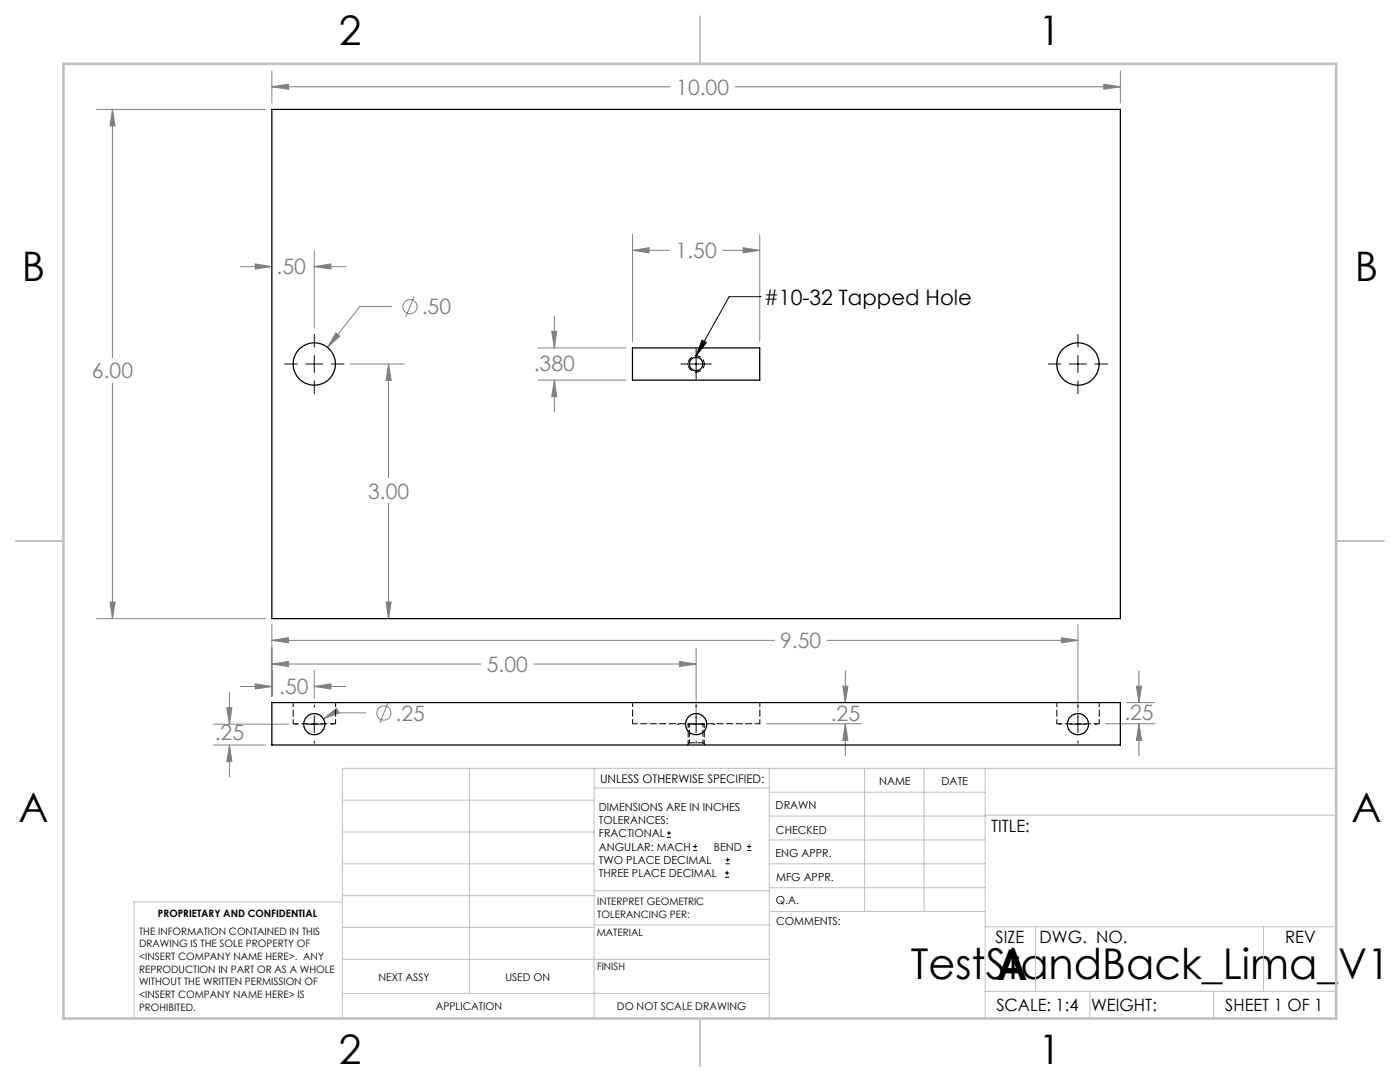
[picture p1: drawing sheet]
<svg xmlns="http://www.w3.org/2000/svg" width="279mm" height="216mm" viewBox="0 0 279 216" stroke-linecap="round" stroke-linejoin="round" font-family="sans-serif">
<g fill="none" stroke="#808080" stroke-width=".2">
<path d="M54.3 17.3l3.3-.5v1zM54.3 14.1v6.5M54.3 17.3h79.5M146.7 17.3h76.9M220.3 16.8l3.3 .5-3.3 .5zM223.6 14.1v6.5M19.3 21.8h33.7M22.4 21.8l.6 3.3h-1.1zM22.4 21.8v49.6M47.9 53.2h6.4M50.9 52.7l3.4 .5-3.4 .5zM62.7 53.2l3.3-.5v1z"/>
<path d="M62.7 50v15.4M62.7 53.2h6.4M82.6 59.2l-1.6 4M126.2 50l3.3-.6v1zM126.2 46.8v21.4M126.2 50h7.4M144.2 50h7.4M148.3 49.4l3.3 .6-3.3 .4zM151.6 46.8v21.4M22.4 76.4v47M67 66.4l.8 .7-2.4 2.2zM69.9 72.6h10.8"/>
<path d="M77.5 72.6l.6 3.3h-1.1zM77.5 72.6v22.8M78.2 61.2h-6.4l-6.4 8.1M107.5 69.4h17.5M107.5 75.8h17.5M110.1 66.1h1l-.5 3.3zM110.6 75.8l.5 3.4h-1zM110.6 63.1v6.3M110.6 75.8v6.4M77.5 100.4v23M19.3 123.4h33.7M21.9 120.1h1.1l-.6 3.3z"/>
<path d="M45.8 138.1v6.4M47.9 137h6.4M50.9 136.5l3.4 .5-3.4 .5zM54.3 132.5l3.3-.5v1zM54.3 127.8l3.3-.6v1.1zM54.3 124.6v14.3M54.3 132.5h41.7M54.3 127.8h100.2M62.7 137l3.3-.5v1zM62.7 133.8v5.6M62.7 137h6.4M77 120.1h1.1l-.6 3.3z"/>
<path d="M106.5 132.5h32.4M135.6 132l3.3 .5-3.3 .5zM138.9 129.3v13.9M165.1 127.8h50M168.2 136.9h1l-.5 3.3zM168.7 133.8v6.4M211.8 127.2l3.3 .6-3.3 .5zM215.1 124.6v18.6M226.8 136.9h1l-.5 3.3zM227.3 133.8v6.4M42.6 144.5h15M42.6 148.7h10.4"/>
<path d="M45.3 141.2h1l-.5 3.3zM45.8 148.7l.5 3.3h-1zM45.8 148.7v6.3M64.6 143.4l2.6-2 .5 .8zM73 142.2h-6.4l-2 1.2M77.4 140.3l-1.6 4M152.9 144.4h19M168.7 144.4l.5 3.3h-1zM168.7 144.4v6.4M220.6 144.4h9.9M224.9 140.2h5.6M227.3 144.4l.5 3.3h-1z"/>
<path d="M227.3 144.4v6.4"/>
<circle cx="81.8" cy="61.2" r="1.42"/>
<circle cx="76.6" cy="142.3" r="1.41"/>
</g>
<g fill="none" stroke="#000" stroke-width=".2">
<path d="M151.9 59.2h-6.4l-6.6 11.8M56.8 72.6h2.5M61 72.6h3.4M62.7 66.7v2.6M62.7 70.9v3.4M62.7 76v2.6M66.1 72.6h2.6M135.9 72.6h6.1M138.9 69.6v6.1M140.1 67.9l.9 .5-2.1 2.6zM209.2 72.6h2.5M213.4 72.6h3.4"/>
<path d="M215.1 66.7v2.6M215.1 70.9v3.4M215.1 76v2.6M218.5 72.6h2.6M58.9 144.5h.4M61 144.5h3.4M62.7 140.7v.4M62.7 142.8v3.4M62.7 147.9v.4M66.1 144.5h.4M135.1 144.5h.4M137.2 144.5h3.4"/>
<path d="M138.9 140.7v.4M138.9 142.8v3.4M138.9 147.9v.4M142.3 144.5h.4M211.3 144.5h.4M213.4 144.5h3.4M215.1 140.7v.4M215.1 142.8v3.4M215.1 147.9v.4M218.5 144.5h.4M133.1 167.1h.8M133.1 166.2h.8"/>
<path d="M133.5 165.8v.9M138.3 169.7h.8M138.3 168.9h.8M138.7 168.5v.8M144.7 175h.8M144.7 174.2h.8M144.8 172.4h.9M144.8 171.6h.9M145.1 173.8v.8M145.2 171.1v.9M149.1 169.7h.8M149.1 168.9h.8"/>
<path d="M149.5 168.5v.8"/>
</g>
<path d="M140.6 72.6a1.61 1.61 0 0 1-2.4 1.4 1.61 1.61 0 0 1-.2-2.7 1.61 1.61 0 0 1 2.5 1.1l.1 .2" fill="none" stroke="#000" stroke-width=".2" stroke-dasharray="1.3 .6" stroke-dashoffset=".3" stroke-linecap="butt"/>
<g fill="none" stroke="#c0c0c0" stroke-width=".2">
<path d="M68.3 159.7h50.3M93.7 153.3v44.9M118.6 153.3v49.9M118.6 157.2h34.9M153.5 153.3v49.9M153.5 158.1h43.1M172.5 153.3v28.6M184.4 153.3v28.6M196.6 153.3v49.9M266.7 153.3h-198.4v49.9M68.3 178.7h50.3M68.3 172.4h50.3"/>
<path d="M68.3 166h50.3M68.3 180h-41.6v23.2M118.6 177.7h35M153.5 167.6h43.1M153.5 162.8h43.1M153.5 172.4h43.1M153.5 177.1h43.1M196.6 162.7h70.1M68.3 198.2h85.2M68.3 191.4l85.2 .1M68.3 185.1h50.3M118.6 184.6h35"/>
<path d="M153.6 181.9h43M196.6 197.8h70.1M196.6 184.9h70.1M206.7 184.9v12.9M217.5 197.8v5.4M242.2 197.8v5.4M252.2 184.9v12.9"/>
</g>
<path d="M139.7 3.2v9.5M3.1 107.9h9.6M266.7 107.9h9.5M139.7 203.2v9.6" fill="none" stroke="#c0c0c0" stroke-width=".25"/>
<path d="M12.7 12.7h254v190.5h-254z" fill="none" stroke="#c0c0c0" stroke-width=".5"/>
<path d="M137.3 144.4v4.1M140.6 144.4v4.1" fill="none" stroke="#000" stroke-width=".2" stroke-dasharray="1.3 .6" stroke-dashoffset=".5"/>
<path d="M220.3 16.8l3.3 .5-3.3 .5zM54.3 17.3l3.3-.5v1zM22.4 21.8l.6 3.3h-1.1zM21.9 120.1h1.1l-.6 3.3zM62.7 53.2l3.3-.5v1zM50.9 52.7l3.4 .5-3.4 .5zM67 66.4l-1.6 2.9 2.4-2.2zM77.5 72.6l.6 3.3h-1.1zM77 120.1h1.1l-.6 3.3zM148.3 49.4l3.3 .6-3.3 .4zM126.2 50l3.3-.6v1zM110.1 66.1h1l-.5 3.3zM110.6 75.8l.5 3.4h-1zM62.7 137l3.3-.5v1zM50.9 136.5l3.4 .5-3.4 .5zM135.6 132l3.3 .5-3.3 .5zM54.3 132.5l3.3-.5v1zM54.3 127.8l3.3-.6v1.1zM211.8 127.2l3.3 .6-3.3 .5zM45.3 141.2h1l-.5 3.3zM45.8 148.7l.5 3.3h-1zM64.6 143.4l3.1-1.2-.5-.8zM168.7 144.4l.5 3.3h-1zM168.2 136.9h1l-.5 3.3zM227.3 144.4l.5 3.3h-1zM226.8 136.9h1l-.5 3.3z" fill="#808080"/>
<path d="M140.1 67.9l.9 .5-2.1 2.6z" fill="#000"/>
<g fill="none" stroke="#000" stroke-width=".25">
<path d="M54.3 21.8h169.3v101.6h-169.3zM126.2 69.4h25.4v6.4h-25.4zM54.3 140.2h169.3v8.5h-169.3z"/>
<circle cx="62.7" cy="72.6" r="4.2"/>
<circle cx="138.9" cy="72.6" r="1.34"/>
<circle cx="215.1" cy="72.6" r="4.2"/>
<circle cx="62.7" cy="144.5" r="2.12"/>
<circle cx="138.9" cy="144.5" r="2.12"/>
<circle cx="215.1" cy="144.5" r="2.12"/>
</g>
<path d="M58.5 144.4h8.5M137.6 148.2h2.7M210.9 144.4h8.5" fill="none" stroke="#000" stroke-width=".2" stroke-dasharray="1.3 .6" stroke-dashoffset=".2"/>
<path d="M58.5 140.2v4.2M67 144.4v-4.2M126.2 144.4v-4.2M151.6 144.4v-4.2M210.9 140.2v4.2M219.4 144.4v-4.2" fill="none" stroke="#000" stroke-width=".2" stroke-dasharray="1.3 .6" stroke-dashoffset=".4"/>
<path d="M126.2 144.4h25.4" fill="none" stroke="#000" stroke-width=".2" stroke-dasharray="1.3 .6" stroke-dashoffset=".3"/>
<path d="M137.6 148.2l-.4 .4M140.7 148.6l-.4-.4" fill="none" stroke="#000" stroke-width=".2" stroke-dasharray="1.3 .6"/>
<path d="M137.6 144.4v3.8M140.3 148.2v-3.8" fill="none" stroke="#000" stroke-width=".2" stroke-dasharray="1.3 .6" stroke-dashoffset=".6"/>
<g font-size="8.5">
<text x="181.8" y="195.4">TestStandBack_Lima_V1</text>
<text x="198.9" y="195.5">A</text>
</g>
<g font-size="8.1">
<text x="67.6" y="8.9">2</text>
<text x="207.3" y="8.9">1</text>
<text x="4.4" y="56.2">B</text>
<text x="270.4" y="56.2">B</text>
<text x="3.7" y="164.1">A</text>
<text x="269.7" y="164.1">A</text>
<text x="67.6" y="212.4">2</text>
<text x="207.3" y="212.4">1</text>
</g>
<g font-size="4.2" fill="#808080">
<text x="135" y="18.9">10.00</text>
<text x="134.8" y="51.5">1.50</text>
<text x="55.2" y="54.8">.50</text>
<text x="84.2" y="62.7">.50</text>
<text x="18.4" y="75.5">6.00</text>
<text x="106.5" y="74">.380</text>
<text x="73.5" y="99.5">3.00</text>
<text x="155.7" y="129.3">9.50</text>
<text x="97.1" y="134.1">5.00</text>
<text x="55.7" y="138.6">.50</text>
<text x="79" y="143.8">.25</text>
<text x="165.8" y="143.9">.25</text>
<text x="224.4" y="143.7">.25</text>
<text x="42.9" y="147.7">.25</text>
</g>
<text font-size="4.2" x="152.4" y="60.8">#10-32 Tapped Hole</text>
<g font-size="3.4">
<text x="197.8" y="166">TITLE:</text>
<text x="198.7" y="188.1">SIZE</text>
<text x="207.5" y="188.1">DWG. NO.</text>
<text x="256.5" y="188.2">REV</text>
<text x="198.8" y="201.7">SCALE: 1:4</text>
<text x="217.7" y="201.8">WEIGHT:</text>
<text x="244.5" y="201.7">SHEET 1 OF 1</text>
</g>
<text font-size="2.4" x="119.8" y="156.2">UNLESS OTHERWISE SPECIFIED:</text>
<g font-size="2.2">
<text x="119.5" y="161.8">DIMENSIONS ARE IN INCHES</text>
<text x="154.8" y="161.4">DRAWN</text>
<text x="175.4" y="156.6">NAME</text>
<text x="187.9" y="156.7">DATE</text>
<text x="119.5" y="164.4">TOLERANCES:</text>
<text x="119.5" y="167.1">FRACTIONAL</text>
<text x="154.9" y="166.3">CHECKED</text>
<text x="119.5" y="169.7">ANGULAR: MACH</text>
<text x="119.5" y="172.4">TWO PLACE DECIMAL</text>
<text x="142.5" y="169.7">BEND</text>
<text x="154.8" y="171">ENG APPR.</text>
<text x="119.5" y="175">THREE PLACE DECIMAL</text>
<text x="154.9" y="175.7">MFG APPR.</text>
<text x="154.9" y="180.4">Q.A.</text>
<text x="154.9" y="184.6">COMMENTS:</text>
</g>
<g font-size="2.1">
<text x="75.5" y="195.7">NEXT ASSY</text>
<text x="100.9" y="195.7">USED ON</text>
<text x="86.9" y="201.5">APPLICATION</text>
<text x="123.1" y="201.6">DO NOT SCALE DRAWING</text>
</g>
<g font-size="2">
<text x="31.5" y="182.9">PROPRIETARY AND CONFIDENTIAL</text>
<text x="119.2" y="180.6">INTERPRET GEOMETRIC</text>
<text x="119.2" y="183.1">TOLERANCING PER:</text>
<text x="27.8" y="186.5">THE INFORMATION CONTAINED IN THIS</text>
<text x="27.8" y="189">DRAWING IS THE SOLE PROPERTY OF</text>
<text x="27.8" y="191.6">&lt;INSERT COMPANY NAME HERE&gt;. ANY</text>
<text x="119.1" y="186.7">MATERIAL</text>
<text x="27.8" y="194.1">REPRODUCTION IN PART OR AS A WHOLE</text>
<text x="27.8" y="196.6">WITHOUT THE WRITTEN PERMISSION OF</text>
<text x="119.1" y="193.5">FINISH</text>
<text x="27.8" y="199.1">&lt;INSERT COMPANY NAME HERE&gt; IS</text>
<text x="27.8" y="201.7">PROHIBITED.</text>
</g>
</svg>
